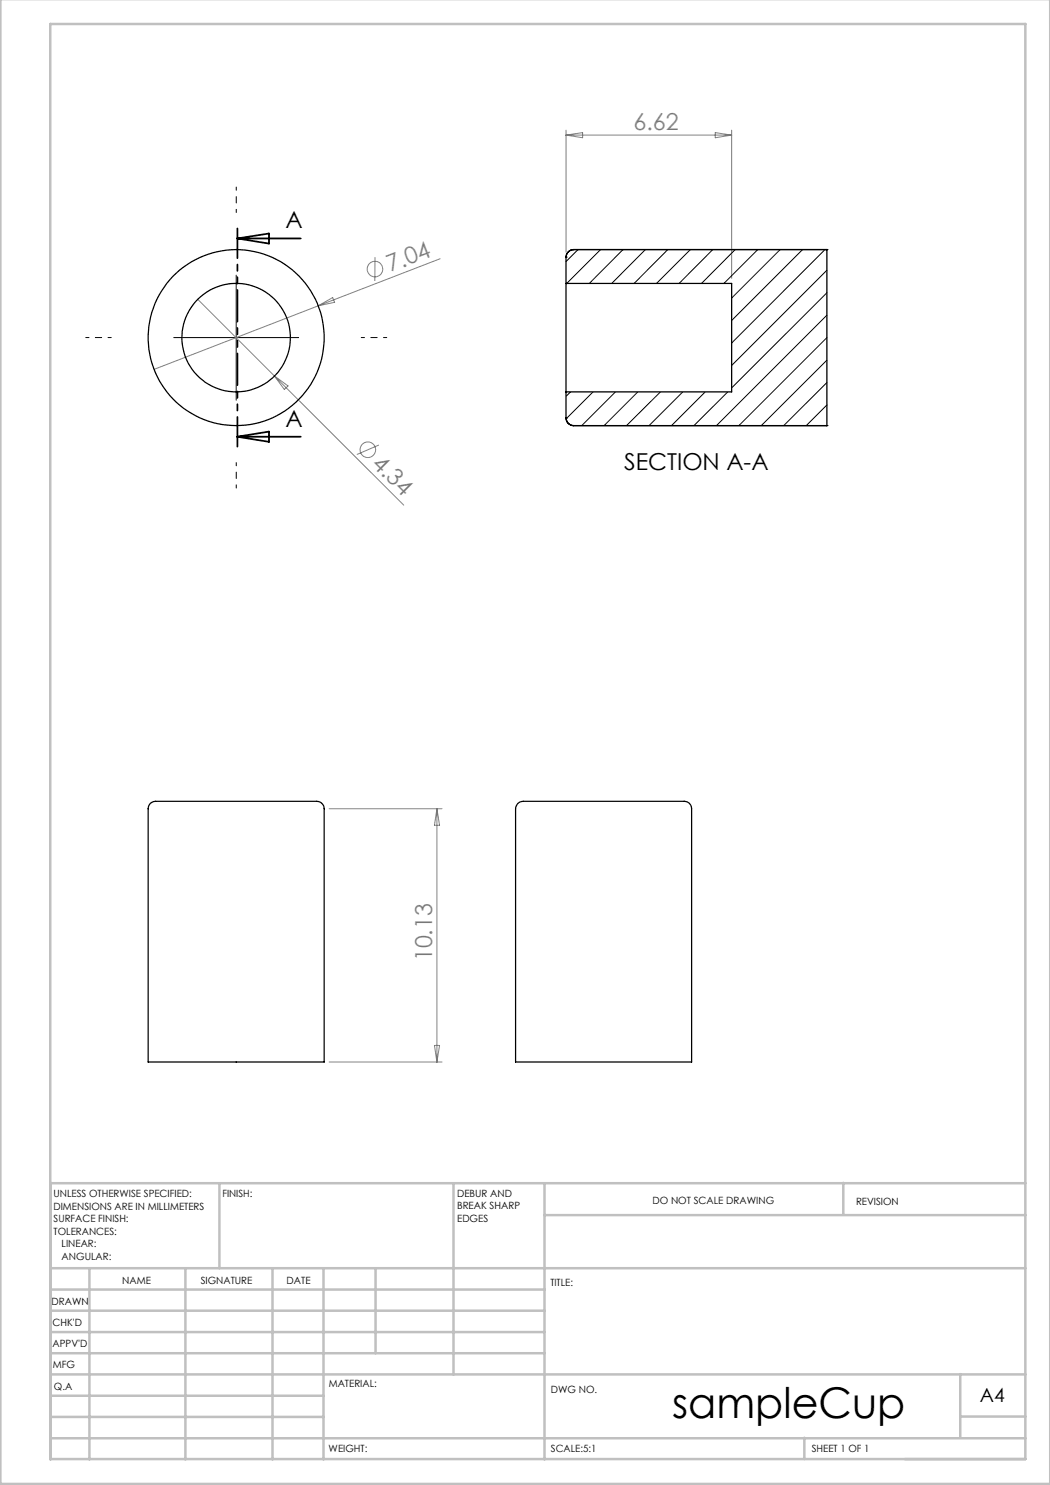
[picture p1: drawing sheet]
<svg xmlns="http://www.w3.org/2000/svg" width="210mm" height="297mm" viewBox="0 0 210 297" stroke-linecap="round" stroke-linejoin="round" font-family="sans-serif">
<g fill="none" stroke="#808080" stroke-width=".2">
<path d="M113.2 26v24.4M113.2 27h33.1M113.2 27l3.3-.5v1zM143.1 26.5l3.2 .5-3.2 .5zM146.3 26v29.7M39.5 59.9l41.3 41.1M75 51.4v4.8M88 51.7l-24.4 9.5M54.9 75.2l2.7 2-.7 .7zM63.6 61.2l-32.8 12.7M63.6 61.2l2.9-1.7 .4 1zM75.8 89l-4.4 1.9"/>
<path d="M65.8 161.7h22.6M87.4 161.7v50.7M87.4 161.7l.5 3.4h-1zM65.8 212.4h22.6M86.9 209.1h1l-.5 3.3z"/>
<circle cx="75" cy="53.8" r="1.56"/>
<circle cx="73.6" cy="90" r="1.56"/>
</g>
<path d="M47.2 42.5v-5.1M22.3 67.5h-5.2M72.3 67.5h5.1M47.2 92.5v5.1" fill="none" stroke="#000" stroke-width=".2" stroke-dasharray="15.2 1.3 1.3 1.3" stroke-dashoffset="14.6"/>
<g fill="none" stroke="#000" stroke-width=".2">
<path d="M47.2 55v25M115.6 49.9l-2.4 2.4M120.1 49.9l-6.8 6.8M124.6 49.9l-6.7 6.8M129.1 49.9l-6.8 6.8M133.6 49.9l-6.8 6.8M138.1 49.9l-6.8 6.8M142.6 49.9l-6.8 6.8M147 49.9l-6.7 6.8M151.6 49.9l-6.8 6.8M156 49.9l-9.7 9.7M160.5 49.9l-14.2 14.2"/>
<path d="M165 49.9l-18.7 18.7M165.4 54l-19.1 19.1M165.4 58.6l-19.1 19M34.7 67.5h25M114.1 78.4l-.9 .9M118.6 78.4l-5.4 5.3M123.1 78.4l-6.8 6.7M127.6 78.4l-6.8 6.7M132.1 78.4l-6.8 6.7M136.6 78.4l-6.8 6.7M141 78.4l-6.7 6.7M145.6 78.4l-6.8 6.7"/>
<path d="M165.4 63l-22.1 22.1M165.4 67.5l-17.6 17.6M165.4 72l-13.1 13.1M165.4 76.5l-8.7 8.6M165.4 81l-4.1 4.1"/>
</g>
<path d="M47.4 47.7h12.7M47.4 47.7l6.4-1v2zM47.4 87.3l6.4-1v2.1zM47.4 87.3h12.7" fill="none" stroke="#000" stroke-width=".35"/>
<path d="M47.5 45.7v43.6" fill="none" stroke="#000" stroke-width=".35" stroke-dasharray="6.3 1.3 1.3 1.3 1.3 1.3" stroke-dashoffset=".4"/>
<g fill="none" stroke="#c0c0c0" stroke-width=".5">
<path d="M.1 -.1v296.9h209.9v-296.9M10.1 4.8h195v287h-195zM43.9 236.6v17M90.7 236.6v38.3M108.9 236.6v55.3M168.7 236.6v6.3M205.1 236.6h-195v55.3M10.1 253.6h195M10.1 257.9h98.8M17.9 253.6v38.3M37.1 253.6v38.3M54.5 253.6v38.3"/>
<path d="M64.7 253.6v38.3M75.1 253.6v17M108.9 243h96.2M10.1 270.6h98.8M10.1 266.4h98.8M10.1 262.1h98.8M10.1 279.1h54.6M10.1 274.9h195M192.1 274.8v12.7M10.1 287.7h195M10.1 283.4h54.6M160.9 287.5v4.3"/>
<path d="M192.1 283.3h13"/>
</g>
<g fill="none" stroke="#000" stroke-width=".25">
<path d="M113.2 56.7v21.7M113.2 51.4h.1M113.2 51.4v5.3M113.2 56.7h33.1v21.7h-33.1M114.7 49.9a1.55 1.55 0 0 0-1.5 1.5M114.7 49.9a1.57 1.57 0 0 0-1.5 1.5M114.7 49.9h50.7M165.4 49.9h.1M165.4 49.9v35.2M113.2 78.4v5.2M113.2 83.6a1.49 1.49 0 0 0 1.5 1.5M113.2 83.6a1.52 1.52 0 0 0 1.5 1.5"/>
<path d="M113.2 83.6h.1M114.7 85.1h50.7M165.4 85.1h.1M30.1 160.7l.5-.3 .5-.1h31.7a1.64 1.64 0 0 1 2 1.4v50.7h-35.2v-50.7l.1-.5zM103.6 160.7a4.3 4.3 0 0 1 2.8-.4h30.2a1.51 1.51 0 0 1 1.7 1.4v50.7h-35.2v-50.7z"/>
<circle cx="47.2" cy="67.5" r="17.6"/>
<circle cx="47.2" cy="67.5" r="10.9"/>
</g>
<text font-size="8.5" x="134.5" y="283.5">sampleCup</text>
<g font-size="4.7" fill="#808080">
<text x="126.7" y="26">6.62</text>
<text x="78" y="54.5" transform="rotate(-21 78 54.5)">7.04</text>
<text x="74.2" y="93" transform="rotate(45 74.2 93)">4.34</text>
<text x="86.4" y="192.3" transform="rotate(-90 86.4 192.3)">10.13</text>
</g>
<g font-size="4.7">
<text x="57.1" y="45.7">A</text>
<text x="57.1" y="85.3">A</text>
<text x="124.8" y="94">SECTION A-A</text>
</g>
<text font-size="3.9" x="196" y="280.4">A4</text>
<g font-size="2">
<text x="10.7" y="239.5">UNLESS OTHERWISE SPECIFIED:</text>
<text x="44.5" y="239.5">FINISH:</text>
<text x="91.4" y="239.4">DEBUR AND</text>
<text x="10.7" y="242">DIMENSIONS ARE IN MILLIMETERS</text>
<text x="10.7" y="244.5">SURFACE FINISH:</text>
<text x="91.4" y="241.9">BREAK SHARP</text>
<text x="91.4" y="244.4">EDGES</text>
<text x="130.5" y="240.8">DO NOT SCALE DRAWING</text>
<text x="171.2" y="241">REVISION</text>
<text x="10.7" y="247">TOLERANCES:</text>
<text x="12.3" y="249.5">LINEAR:</text>
<text x="12.3" y="252">ANGULAR:</text>
<text x="24.4" y="256.9">NAME</text>
<text x="40.1" y="256.8">SIGNATURE</text>
<text x="57.3" y="256.8">DATE</text>
<text x="110.1" y="257.1">TITLE:</text>
<text x="10.3" y="260.9">DRAWN</text>
<text x="10.5" y="269.3">APPV'D</text>
<text x="10.5" y="265.2">CHK'D</text>
<text x="10.6" y="273.6">MFG</text>
<text x="10.8" y="278">Q.A</text>
<text x="65.8" y="277.4">MATERIAL:</text>
<text x="110.2" y="278.5">DWG NO.</text>
<text x="65.7" y="290.4">WEIGHT:</text>
<text x="110.2" y="290.5">SCALE:5:1</text>
<text x="162.4" y="290.4">SHEET 1 OF 1</text>
</g>
</svg>
